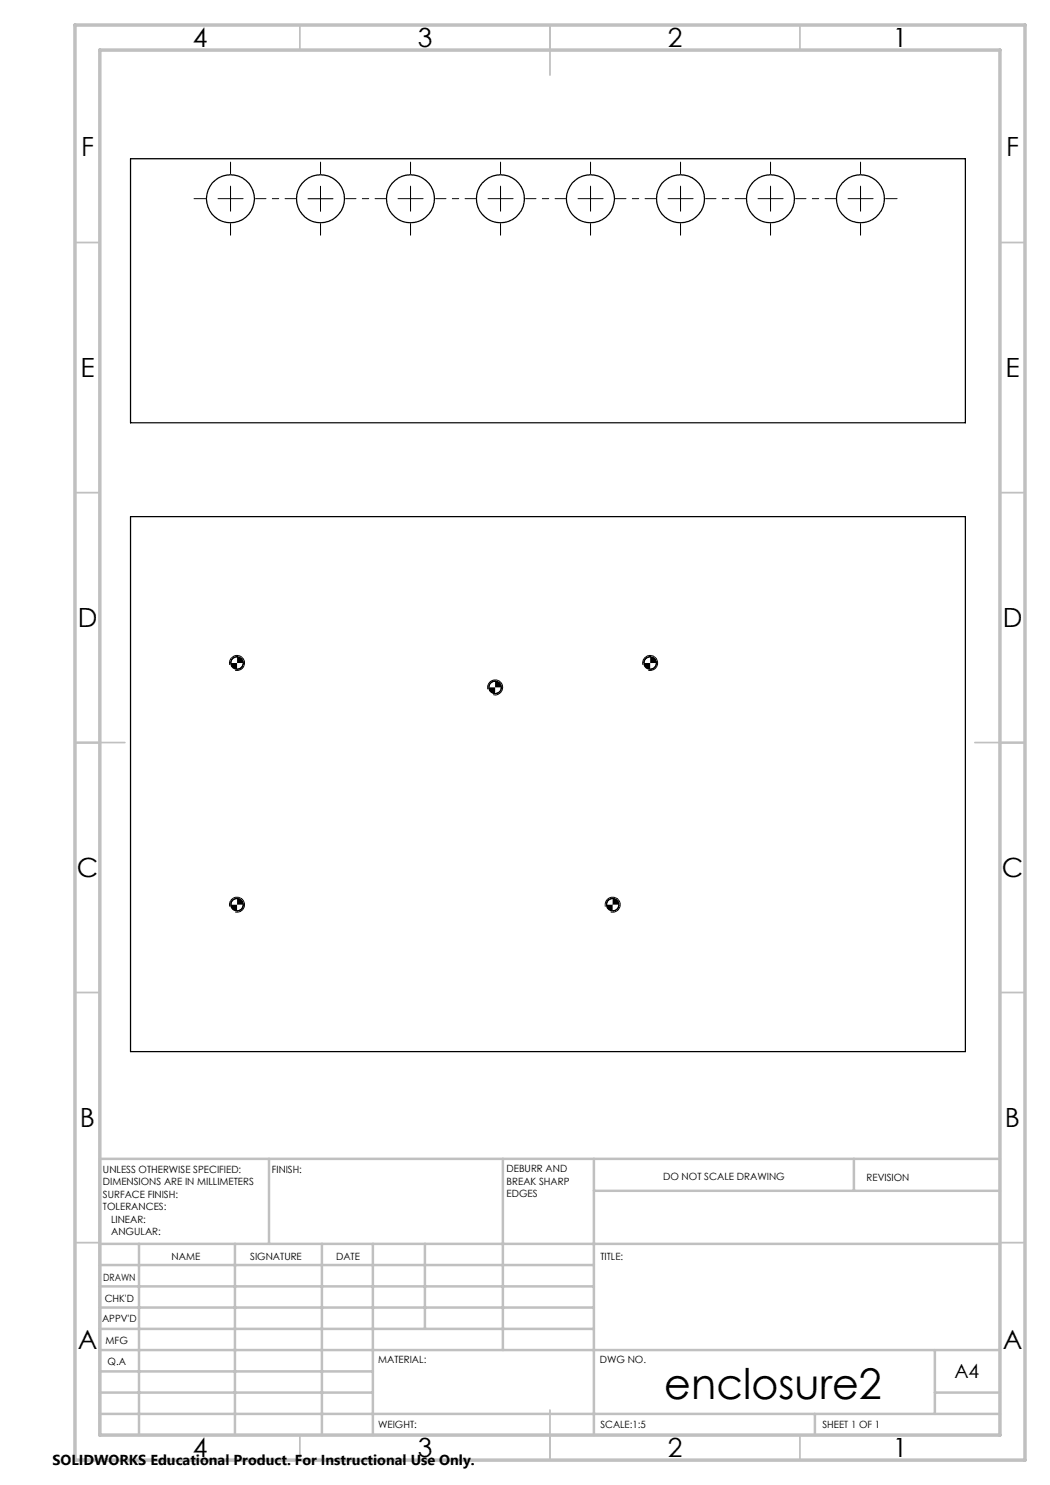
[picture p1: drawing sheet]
<svg xmlns="http://www.w3.org/2000/svg" width="210mm" height="297mm" viewBox="0 0 210 297" stroke-linecap="round" stroke-linejoin="round" font-family="sans-serif">
<g fill="none" stroke="#000" stroke-width=".2">
<path d="M61.6 39.8h5M64.1 37.2v5.1M46 133a1.5 1.5 0 0 1 1.3-1.9 1.5 1.5 0 0 1 1.6 1.6 1.5 1.5 0 0 1-1.9 1.4M47.4 131.3a1.33 1.33 0 0 0-1.3 1.3M48.6 132.6a1.21 1.21 0 0 1-1.2 1.2M97.6 137.9a1.5 1.5 0 0 1 1.3-1.9 1.5 1.5 0 0 1 1.6 1.6 1.5 1.5 0 0 1-1.9 1.3M99 136.2a1.21 1.21 0 0 0-1.2 1.3M100.3 137.5a1.33 1.33 0 0 1-1.3 1.2M128.6 133a1.5 1.5 0 0 1 1.3-1.9 1.5 1.5 0 0 1 1.6 1.6 1.5 1.5 0 0 1-1.9 1.4M130 131.3a1.33 1.33 0 0 0-1.2 1.3M131.3 132.6a1.21 1.21 0 0 1-1.3 1.2M47.4 179.7a1.26 1.26 0 0 0-1.3 1.2"/>
<path d="M122.5 179.7a1.21 1.21 0 0 0-1.2 1.2M46 181.3a1.5 1.5 0 0 1 1.3-1.9 1.5 1.5 0 0 1 1.6 1.7 1.5 1.5 0 0 1-1.9 1.3M48.6 180.9a1.21 1.21 0 0 1-1.2 1.3M121.1 181.3a1.51 1.51 0 0 1 1.3-1.9 1.51 1.51 0 0 1 1.6 1.7 1.51 1.51 0 0 1-1.9 1.3M123.8 180.9a1.21 1.21 0 0 1-1.3 1.3"/>
</g>
<g fill="none" stroke="#000" stroke-width=".2" stroke-dasharray="15.2 1.3 1.3 1.3">
<path d="M41.1 39.7h-2.3M46.1 39.7v-2.5M46.1 39.7h-2.5M46.1 39.7v2.5M46.1 39.7h2.5M46.1 34.7v-2.3M64.1 34.7v-2.3M82.1 39.7v-2.5M82.1 39.7h-2.5M82.1 39.7v2.5M82.1 39.7h2.5M82.1 34.7v-2.3"/>
<path d="M100.1 39.7v-2.5M100.1 39.7h-2.5M100.1 39.7v2.5M100.1 39.7h2.5M100.1 34.7v-2.3M118.1 39.7v-2.5M118.1 39.7h-2.5M118.1 39.7v2.5M118.1 39.7h2.5M118.1 34.7v-2.3M136.1 39.7v-2.5M136.1 39.7h-2.5"/>
<path d="M136.1 39.7v2.5M136.1 39.7h2.5M136.1 34.7v-2.3M154.1 39.7v-2.5M154.1 39.7h-2.5M154.1 39.7v2.5M154.1 39.7h2.5M154.1 34.7v-2.3M172.1 39.7v-2.5M172.1 39.7h-2.5M172.1 39.7v2.5M172.1 39.7h2.5"/>
<path d="M172.1 34.7v-2.3M177.1 39.7h2.3M46.1 44.7v2.3M64.1 44.7v2.3M82.1 44.7v2.3M100.1 44.7v2.3M118.1 44.7v2.3M136.1 44.7v2.3M154.1 44.7v2.3M172.1 44.7v2.3"/>
</g>
<path d="M51.1 39.7h8M69.1 39.7h8M87.1 39.7h8M105.1 39.7h8M123.1 39.7h8M141.1 39.7h8M159.1 39.7h8" fill="none" stroke="#000" stroke-width=".2" stroke-dasharray="15.2 1.3 1.3 1.3" stroke-dashoffset="13.1"/>
<g fill="none" stroke="#c0c0c0" stroke-width=".35">
<path d="M60 5v5M110 5v10M160 5v5M15 48.5h5M200 48.5h5M15 98.5h5M200 98.5h5M15 148.5h10M195 148.5h10M15 198.5h5M200 198.5h5M15 248.5h5"/>
<path d="M200 248.5h5M60 287v5M110 282v10M160 287v5"/>
</g>
<g fill="none" stroke="#c0c0c0" stroke-width=".5">
<path d="M53.8 231.8v17M100.6 231.8v38.2M118.8 231.8v55.2M118.8 238.2h81.2M170.8 231.8v6.4M200 231.8h-180v55.2M20 248.8h180M20 257.3h98.8M20 253h98.8M27.8 248.8v38.2M47 248.8v38.2M64.4 248.8v38.2"/>
<path d="M74.6 248.8v38.2M85 248.8v17M20 265.8h98.8M20 261.5h98.8M20 278.5h54.6M20 274.3h54.6M20 270h180M187 278.5h13M187 270v12.8M20 282.8h180M163 282.8v4.2"/>
</g>
<path d="M15 5h190v287h-190zM20 10h180v277h-180z" fill="none" stroke="#c0c0c0" stroke-width=".7"/>
<path d="M121.3 180.9a1.21 1.21 0 0 0 1.2 1.3v-1.3zM122.5 179.7v1.2h1.3a1.21 1.21 0 0 0-1.3-1.2zM46.1 180.9a1.26 1.26 0 0 0 1.3 1.3v-1.3zM47.4 179.7v1.2h1.2a1.21 1.21 0 0 0-1.2-1.2zM46.1 132.6a1.26 1.26 0 0 0 1.3 1.2v-1.2zM47.4 131.3v1.3h1.2a1.26 1.26 0 0 0-1.2-1.3zM97.8 137.5a1.26 1.26 0 0 0 1.2 1.2v-1.2zM99 136.2v1.3h1.3a1.26 1.26 0 0 0-1.3-1.3zM128.8 132.6a1.26 1.26 0 0 0 1.2 1.2v-1.2zM130 131.3v1.3h1.3a1.26 1.26 0 0 0-1.3-1.3z" fill="#000"/>
<g fill="none" stroke="#000" stroke-width=".25">
<path d="M26.1 31.7h167v52.9h-167zM26.1 103.3h167v107h-167z"/>
<circle cx="46.1" cy="39.8" r="4.8"/>
<circle cx="64.1" cy="39.8" r="4.8"/>
<circle cx="82.1" cy="39.8" r="4.8"/>
<circle cx="100.1" cy="39.8" r="4.8"/>
<circle cx="118.1" cy="39.8" r="4.8"/>
<circle cx="136.1" cy="39.8" r="4.8"/>
<circle cx="154.1" cy="39.8" r="4.8"/>
<circle cx="172.1" cy="39.8" r="4.8"/>
<circle cx="47.4" cy="132.6" r="1.26"/>
<circle cx="99" cy="137.5" r="1.25"/>
<circle cx="130" cy="132.6" r="1.27"/>
<circle cx="47.4" cy="180.9" r="1.24"/>
<circle cx="122.5" cy="180.9" r="1.24"/>
</g>
<text font-size="8.5" x="132.9" y="279.7">enclosure2</text>
<g font-size="5.3">
<text x="38.5" y="9.5">4</text>
<text x="83.5" y="9.5">3</text>
<text x="133.6" y="9.5">2</text>
<text x="178.6" y="9.5">1</text>
<text x="16.2" y="31.2">F</text>
<text x="201.2" y="31.2">F</text>
<text x="16.1" y="75.5">E</text>
<text x="201.1" y="75.5">E</text>
<text x="15.5" y="125.5">D</text>
<text x="200.5" y="125.5">D</text>
<text x="15.4" y="175.5">C</text>
<text x="200.4" y="175.5">C</text>
<text x="16" y="225.5">B</text>
<text x="201" y="225.5">B</text>
<text x="15.5" y="269.7">A</text>
<text x="200.5" y="269.7">A</text>
<text x="38.5" y="291.5">4</text>
<text x="83.5" y="291.5">3</text>
<text x="133.6" y="291.5">2</text>
<text x="178.6" y="291.5">1</text>
</g>
<text font-size="3.9" x="190.9" y="275.5">A4</text>
<text font-size="2.9" x="10.5" y="292.9">SOLIDWORKS Educational Product. For Instructional Use Only.</text>
<g font-size="2">
<text x="20.6" y="234.6">UNLESS OTHERWISE SPECIFIED:</text>
<text x="20.6" y="237.1">DIMENSIONS ARE IN MILLIMETERS</text>
<text x="20.6" y="239.6">SURFACE FINISH:</text>
<text x="54.4" y="234.6">FINISH:</text>
<text x="101.3" y="234.5">DEBURR AND</text>
<text x="101.3" y="237">BREAK SHARP</text>
<text x="101.3" y="239.5">EDGES</text>
<text x="132.6" y="236">DO NOT SCALE DRAWING</text>
<text x="173.3" y="236.2">REVISION</text>
<text x="20.6" y="242.1">TOLERANCES:</text>
<text x="22.2" y="244.6">LINEAR:</text>
<text x="22.2" y="247.1">ANGULAR:</text>
<text x="34.3" y="252">NAME</text>
<text x="50" y="251.9">SIGNATURE</text>
<text x="67.2" y="251.9">DATE</text>
<text x="120.1" y="251.9">TITLE:</text>
<text x="20.6" y="256.1">DRAWN</text>
<text x="20.9" y="260.3">CHK'D</text>
<text x="20.4" y="264.4">APPV'D</text>
<text x="21.1" y="268.8">MFG</text>
<text x="21.5" y="273">Q.A</text>
<text x="75.6" y="272.5">MATERIAL:</text>
<text x="120" y="272.5">DWG NO.</text>
<text x="75.6" y="285.5">WEIGHT:</text>
<text x="120.1" y="285.6">SCALE:1:5</text>
<text x="164.5" y="285.6">SHEET 1 OF 1</text>
</g>
</svg>
